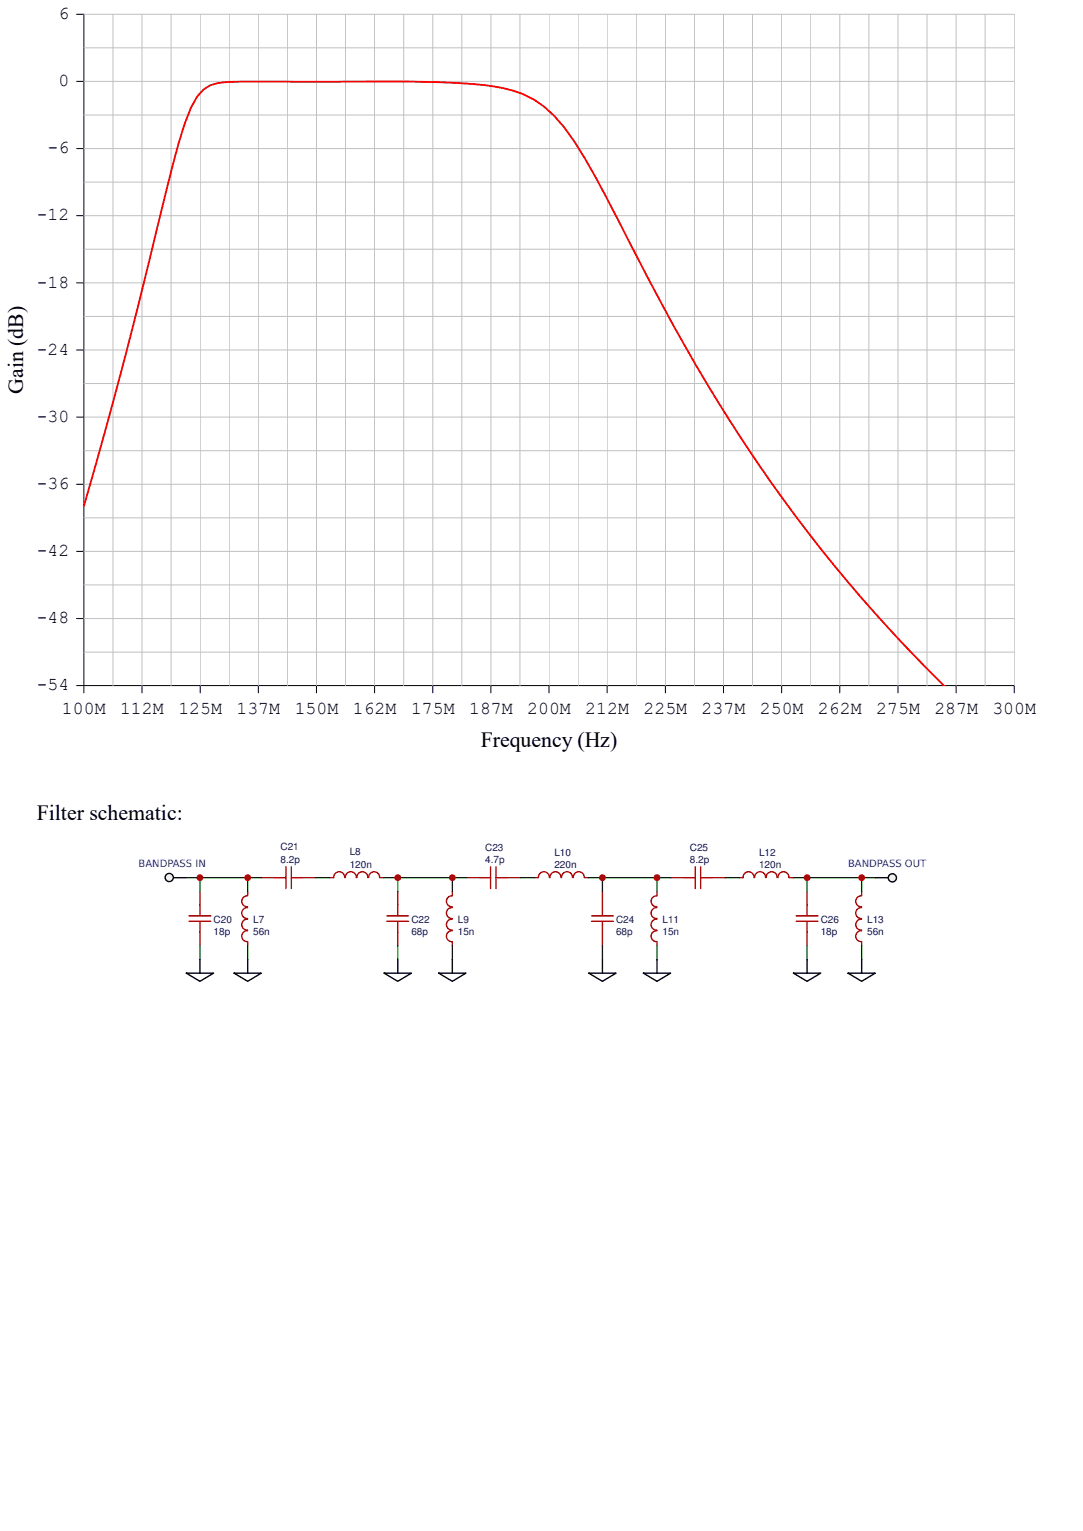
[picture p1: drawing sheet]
<svg xmlns="http://www.w3.org/2000/svg" width="210mm" height="297mm" viewBox="0 0 210 297" stroke-linecap="round" stroke-linejoin="round" font-family="sans-serif">
<g fill="none" stroke="#000" stroke-width=".19">
<path d="M16.3 134.4v-1.4h180.4v1.4M27.5 133v1.4M38.8 133v1.4M50.1 133v1.4M61.4 133v1.4M72.6 133v1.4M83.9 133v1.4M95.2 133v1.4M106.5 133v1.4M117.7 133v1.4M129 133v1.4M140.3 133v1.4"/>
<path d="M151.6 133v1.4M162.8 133v1.4M174.1 133v1.4M185.4 133v1.4"/>
</g>
<g fill="#fff">
<path d="M.6 59.4h4.9v17h-4.9z"/>
<path d="M7.1 131.1h6.4v3.8h-6.4z"/>
<path d="M7.1 118.2h6.4v3.7h-6.4z"/>
<path d="M7.1 105.1h6.4v3.7h-6.4z"/>
<path d="M7.1 92.1h6.4v3.7h-6.4z"/>
<path d="M7.1 79.1h6.4v3.7h-6.4z"/>
<path d="M7.1 66h6.4v3.8h-6.4z"/>
<path d="M7.1 53h6.4v3.8h-6.4z"/>
<path d="M7.1 40h6.4v3.7h-6.4z"/>
<path d="M7.1 27h6.4v3.7h-6.4z"/>
<path d="M9.2 13.9h4.3v3.8h-4.3z"/>
<path d="M11.3 .9h2.2v3.8h-2.2z"/>
</g>
<path d="M14.9 2.8h1.4v130.2h-1.4M14.9 15.8h1.4M14.9 28.8h1.4M14.9 54.9h1.4M14.9 41.8h1.4M14.9 67.9h1.4M14.9 93.9h1.4M14.9 80.9h1.4M14.9 120h1.4M14.9 107h1.4" fill="none" stroke="#000" stroke-width=".19"/>
<g fill="none" stroke="#c0c0c0" stroke-width=".19">
<path d="M16.3 2.8h180.4v130.2M16.3 15.8h180.4M16.3 9.3h180.4M21.9 2.8v130.2M27.5 2.8v130.2M33.2 2.8v130.2M38.8 2.8v130.2M44.5 2.8v130.2M50.1 2.8v130.2M55.7 2.8v130.2M61.4 2.8v130.2M67 2.8v130.2"/>
<path d="M72.6 2.8v130.2M78.3 2.8v130.2M83.9 2.8v130.2M89.6 2.8v130.2M95.2 2.8v130.2M100.8 2.8v130.2M106.5 2.8v130.2M112.1 2.8v130.2M117.7 2.8v130.2M123.4 2.8v130.2M129 2.8v130.2M134.7 2.8v130.2"/>
<path d="M140.3 2.8v130.2M145.9 2.8v130.2M151.6 2.8v130.2M157.2 2.8v130.2M162.8 2.8v130.2M168.5 2.8v130.2M174.1 2.8v130.2M179.8 2.8v130.2M185.4 2.8v130.2M191 2.8v130.2M16.3 35.3h180.4M16.3 28.8h180.4"/>
<path d="M16.3 22.3h180.4M16.3 54.9h180.4M16.3 48.3h180.4M16.3 41.8h180.4M16.3 74.4h180.4M16.3 67.9h180.4M16.3 61.4h180.4M16.3 93.9h180.4M16.3 87.4h180.4M16.3 80.9h180.4M16.3 120h180.4M16.3 113.5h180.4"/>
<path d="M16.3 107h180.4M16.3 100.5h180.4M16.3 126.5h180.4"/>
</g>
<path d="M16.3 98.2l4-14.2 4.2-15.7 6.7-26.8a242 242 0 0 1 4.6-17.6l1.2-3 1.3-2.2a6.1 6.1 0 0 1 5-2.7l3.9-.2h32.8a131.2 131.2 0 0 1 15.9 1 19.2 19.2 0 0 1 13.5 7.9 112.6 112.6 0 0 1 10.3 17.7 395.3 395.3 0 0 0 29.5 50.7 287.1 287.1 0 0 0 33.9 40" fill="none" stroke="#f00" stroke-width=".35"/>
<path d="M33.5 170.3h2.6" fill="none" stroke="#000" stroke-width=".26"/>
<circle cx="32.8" cy="170.2" r=".79" fill="#efefef" stroke="#000" stroke-width=".26"/>
<g fill="none" stroke="#a00000" stroke-width=".26">
<path d="M36.7 178.7h4.2M36.7 177.7h4.2M38.8 175.6v2.1M38.8 178.7v2.2M53.3 170.3h2.1M55.4 168.2v4.2M56.5 170.3h2.1M56.5 168.2v4.2M75 178.7h4.3M75 177.7h4.3M77.1 175.6v2.1M77.1 178.7v2.2"/>
<path d="M93 170.3h2.1M95.1 168.2v4.2M96.2 168.2v4.2M96.2 170.3h2.1M114.7 178.7h4.2M114.7 177.7h4.2M116.8 175.6v2.1M116.8 178.7v2.2M132.7 170.3h2.1M134.8 168.2v4.2M135.9 170.3h2.1M135.9 168.2v4.2"/>
<path d="M154.4 177.7h4.2M154.4 178.7h4.2M156.5 175.6v2.1M156.5 178.7v2.2"/>
</g>
<g fill="none" stroke="#800" stroke-width=".26">
<path d="M38.8 172.9v2.7M48 178.3a1.06 1.06 0 0 0-1.1 1.1 1.06 1.06 0 0 0 1.1 1M48 176.1a1.06 1.06 0 0 0-1.1 1 1.06 1.06 0 0 0 1.1 1.1M48 173.8a1.06 1.06 0 0 0-1.1 1 1.06 1.06 0 0 0 1.1 1.1M48 172.9v.8M50.7 170.3h2.6M58.6 170.3h2.7M66.8 170.2a1.06 1.06 0 0 0-1-1.1 1.06 1.06 0 0 0-1.1 1.1l-.8 .1M67 170.2a1.06 1.06 0 0 1 1-1.1 1.06 1.06 0 0 1 1.1 1.1M69.2 170.2a1.06 1.06 0 0 1 1.1-1.1 1.06 1.06 0 0 1 1 1.1M71.5 170.2a1.06 1.06 0 0 1 1.1-1.1 1.06 1.06 0 0 1 1 1.1M73.7 170.3h.8"/>
<path d="M77.1 172.9v2.7M87.7 178.3a1.06 1.06 0 0 0-1.1 1.1 1.06 1.06 0 0 0 1.1 1M87.7 176.1a1.06 1.06 0 0 0-1.1 1 1.06 1.06 0 0 0 1.1 1.1M87.7 173.8a1.06 1.06 0 0 0-1.1 1 1.06 1.06 0 0 0 1.1 1.1M87.7 172.9v.8M90.4 170.3h2.6M98.3 170.3h2.6M103.6 170.3h.8M104.4 170.2a1.06 1.06 0 0 1 1.1-1.1 1.06 1.06 0 0 1 1 1.1M106.7 170.2a1.06 1.06 0 0 1 1-1.1 1.06 1.06 0 0 1 1.1 1.1M108.9 170.2a1.06 1.06 0 0 1 1.1-1.1 1.06 1.06 0 0 1 1 1.1M111.2 170.2a1.06 1.06 0 0 1 1-1.1 1.06 1.06 0 0 1 1.1 1.1"/>
<path d="M113.4 170.3h.8M116.8 172.9v2.7M127.4 178.3a1.06 1.06 0 0 0-1.1 1.1 1.06 1.06 0 0 0 1.1 1M127.4 176.1a1.06 1.06 0 0 0-1.1 1 1.06 1.06 0 0 0 1.1 1.1M127.4 173.8a1.06 1.06 0 0 0-1.1 1 1.06 1.06 0 0 0 1.1 1.1M127.4 172.9v.8M130.1 170.3h2.6M138 170.3h2.6M146.2 170.2a1.06 1.06 0 0 0-1-1.1 1.06 1.06 0 0 0-1.1 1.1l-.8 .1M146.3 170.2a1.06 1.06 0 0 1 1.1-1.1 1.06 1.06 0 0 1 1.1 1.1M148.6 170.2a1.06 1.06 0 0 1 1-1.1 1.06 1.06 0 0 1 1.1 1.1M150.9 170.2a1.06 1.06 0 0 1 1-1.1 1.06 1.06 0 0 1 1.1 1.1"/>
<path d="M153.1 170.3h.8M156.5 172.9v2.7M167.1 178.3a1.06 1.06 0 0 0-1.2 1.1 1.06 1.06 0 0 0 1.2 1M167.1 176.1a1.06 1.06 0 0 0-1.2 1 1.06 1.06 0 0 0 1.2 1.1M167.1 173.8a1.06 1.06 0 0 0-1.2 1 1.06 1.06 0 0 0 1.2 1.1M167.1 172.9v.8M38.8 180.9v2.6M48 180.6a1.06 1.06 0 0 0-1.1 1 1.06 1.06 0 0 0 1.1 1.1M48 182.7v.8M77.1 180.9v2.6M87.7 180.6a1.06 1.06 0 0 0-1.1 1 1.06 1.06 0 0 0 1.1 1.1M87.7 182.7v.8"/>
<path d="M116.8 180.9v2.6M127.4 180.6a1.06 1.06 0 0 0-1.1 1 1.06 1.06 0 0 0 1.1 1.1M127.4 182.7v.8M156.5 180.9v2.6M167.1 180.6a1.06 1.06 0 0 0-1.2 1 1.06 1.06 0 0 0 1.2 1.1M167.1 182.7v.8"/>
</g>
<g fill="none" stroke="#080" stroke-width=".26">
<path d="M36.1 170.3h2.7v2.6M38.8 170.3h9.2v2.6M48 170.3h2.7M61.3 170.3h2.6M74.5 170.3h2.6v2.6M77.1 170.3h10.6v2.6M87.7 170.3h2.7M100.9 170.3h2.7M114.2 170.3h2.6v2.6M116.8 170.3h10.6v2.6M127.4 170.3h2.7M140.6 170.3h2.7"/>
<path d="M153.9 170.3h2.6v2.6M156.5 170.3h10.6v2.6M167.1 170.3h2.6M38.8 183.5v2.6M48 183.5v2.6M77.1 183.5v2.6M87.7 183.5v2.6M116.8 183.5v2.6M127.4 183.5v2.6M156.5 183.5v2.6M167.1 183.5v2.6"/>
</g>
<g fill="none" stroke="#000" stroke-width=".26">
<path d="M169.7 170.3h2.7M36.1 188.8h5.3l-2.6 1.6zM38.8 186.1v2.7M45.4 188.8h5.3l-2.7 1.6zM48 186.1v2.7M74.5 188.8h5.3l-2.7 1.6zM77.1 186.1v2.7M85.1 188.8h5.3l-2.7 1.6zM87.7 186.1v2.7M114.2 188.8h5.3l-2.7 1.6zM116.8 186.1v2.7M124.8 188.8h5.3l-2.7 1.6z"/>
<path d="M127.4 186.1v2.7M153.9 188.8h5.3l-2.7 1.6zM156.5 186.1v2.7M164.4 188.8h5.3l-2.6 1.6zM167.1 186.1v2.7"/>
</g>
<circle cx="173" cy="170.3" r=".79" fill="#efefef" stroke="#000" stroke-width=".26"/>
<g fill="#c00">
<circle cx="167.1" cy="170.3" r=".66"/>
<circle cx="38.8" cy="170.3" r=".66"/>
<circle cx="48" cy="170.3" r=".66"/>
<circle cx="77.1" cy="170.3" r=".66"/>
<circle cx="87.7" cy="170.3" r=".66"/>
<circle cx="116.8" cy="170.3" r=".66"/>
<circle cx="156.5" cy="170.3" r=".66"/>
<circle cx="127.4" cy="170.3" r=".66"/>
</g>
<g font-size="4.2">
<text x="4.5" y="76.4" transform="rotate(-90 4.5 76.4)">Gain (dB)</text>
<text x="93.3" y="144.9">Frequency (Hz)</text>
<text x="7.1" y="159.1">Filter schematic:</text>
</g>
<g font-size="3.5">
<text x="11.3" y="3.7">6</text>
<text x="11.3" y="16.7">0</text>
<text x="9.2" y="29.7">-6</text>
<text x="7.1" y="42.8">-12</text>
<text x="7.1" y="55.8">-18</text>
<text x="7.1" y="68.8">-24</text>
<text x="7.1" y="81.8">-30</text>
<text x="7.1" y="94.8">-36</text>
<text x="7.1" y="107.9">-42</text>
<text x="7.1" y="120.9">-48</text>
<text x="7.1" y="133.9">-54</text>
<text x="12" y="138.6">100M</text>
<text x="23.3" y="138.6">112M</text>
<text x="34.6" y="138.6">125M</text>
<text x="45.8" y="138.6">137M</text>
<text x="57.1" y="138.6">150M</text>
<text x="68.4" y="138.6">162M</text>
<text x="79.7" y="138.6">175M</text>
<text x="91" y="138.6">187M</text>
<text x="102.2" y="138.6">200M</text>
<text x="113.5" y="138.6">212M</text>
<text x="124.8" y="138.6">225M</text>
<text x="136.1" y="138.6">237M</text>
<text x="147.4" y="138.6">250M</text>
<text x="158.6" y="138.6">262M</text>
<text x="169.9" y="138.6">275M</text>
<text x="181.2" y="138.6">287M</text>
<text x="192.4" y="138.6">300M</text>
</g>
<g font-size="1.9" fill="#000080">
<text x="54.4" y="167.4">8.2p</text>
<text x="54.4" y="164.9">C21</text>
<text x="67.8" y="165.9">L8</text>
<text x="94.1" y="167.4">4.7p</text>
<text x="94.1" y="165">C23</text>
<text x="107.5" y="166">L10</text>
<text x="133.8" y="167.4">8.2p</text>
<text x="133.8" y="165">C25</text>
<text x="147.2" y="166">L12</text>
<text x="67.8" y="168.3">120n</text>
<text x="107.5" y="168.3">220n</text>
<text x="147.2" y="168.3">120n</text>
<text x="41.4" y="179.1">C20</text>
<text x="49.1" y="179.1">L7</text>
<text x="79.8" y="179.1">C22</text>
<text x="88.8" y="179.1">L9</text>
<text x="119.5" y="179.1">C24</text>
<text x="128.5" y="179.1">L11</text>
<text x="159.2" y="179.1">C26</text>
<text x="168.2" y="179.1">L13</text>
<text x="41.4" y="181.5">18p</text>
<text x="49.1" y="181.5">56n</text>
<text x="79.8" y="181.4">68p</text>
<text x="88.8" y="181.4">15n</text>
<text x="119.5" y="181.5">68p</text>
<text x="128.5" y="181.4">15n</text>
<text x="159.2" y="181.5">18p</text>
<text x="168.2" y="181.4">56n</text>
</g>
<g font-size="1.9" fill="#00f">
<text x="26.9" y="168.2">BANDPASS IN</text>
<text x="164.4" y="168.2">BANDPASS OUT</text>
</g>
</svg>
